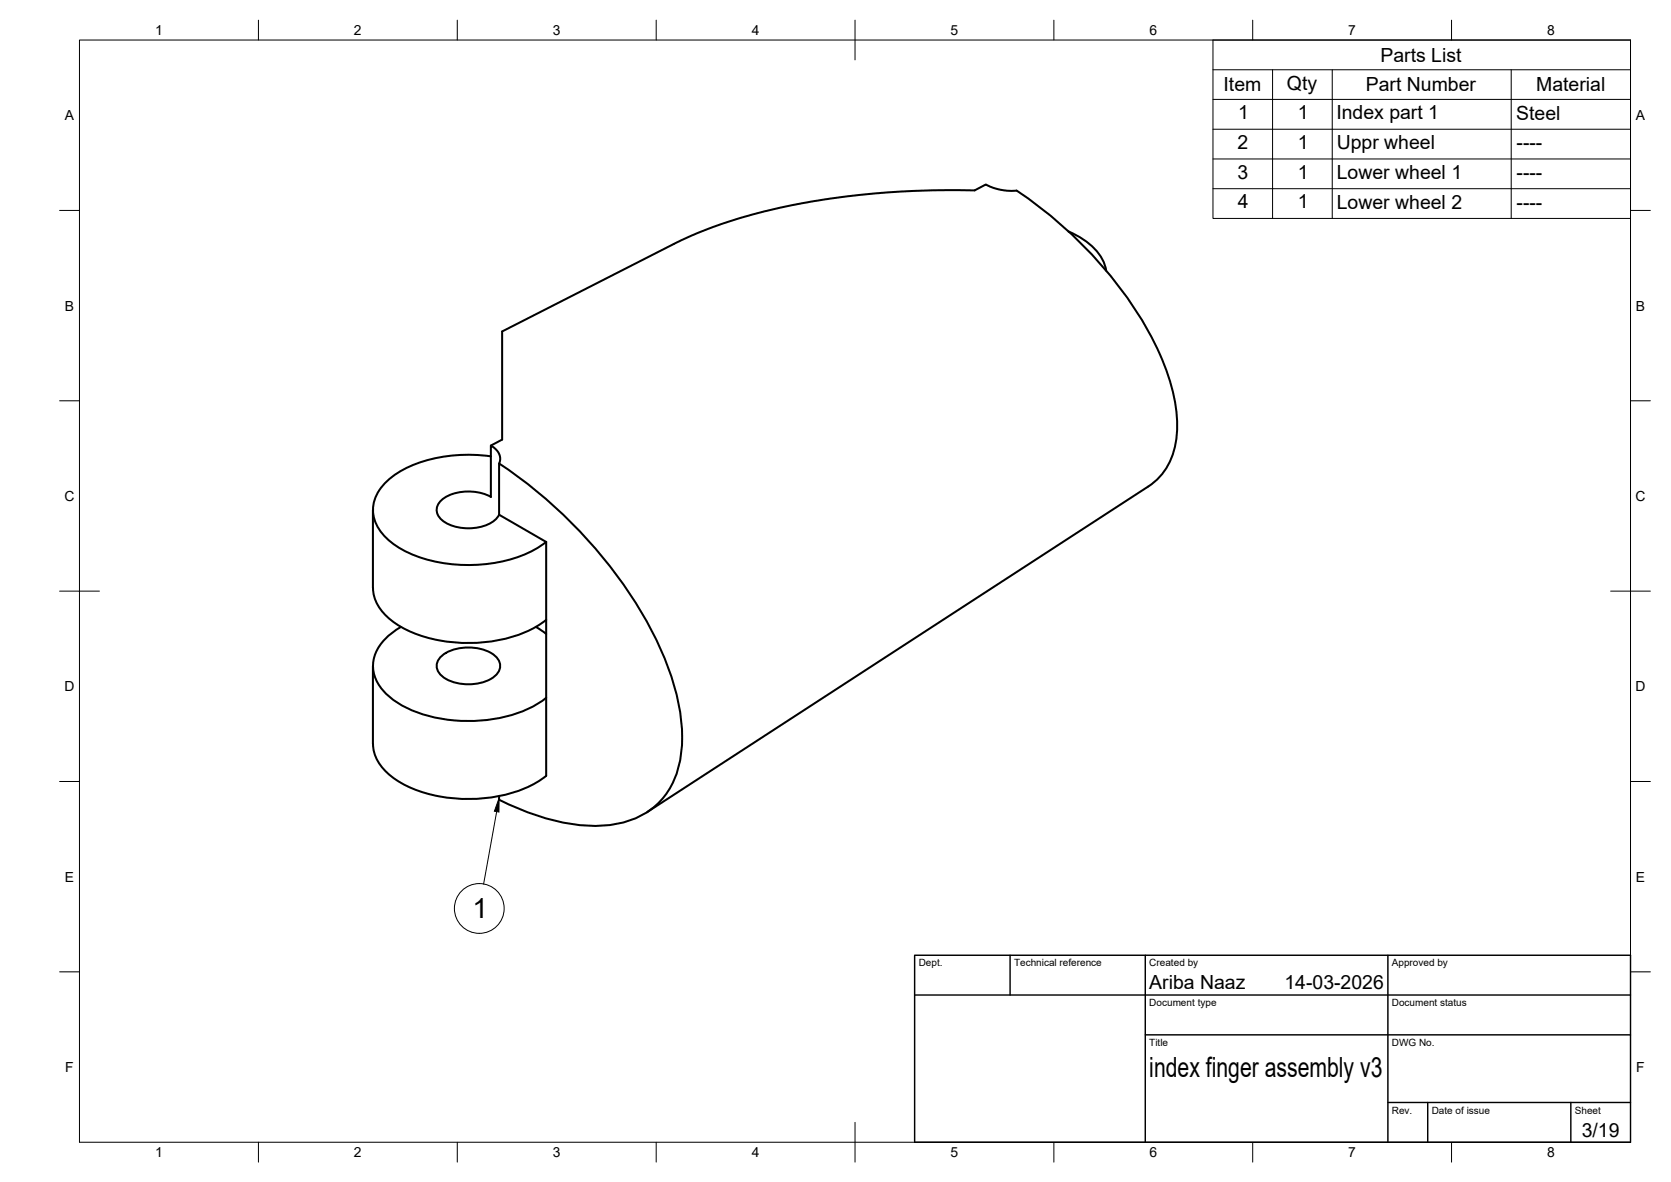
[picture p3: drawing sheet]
<svg xmlns="http://www.w3.org/2000/svg" width="420mm" height="297mm" viewBox="0 0 420 297" stroke-linecap="round" stroke-linejoin="round" font-family="sans-serif">
<!-- layer: Visible -->
<g fill="none" stroke="#000" stroke-width=".51">
<path d="M255.6 47.9h-2l-2.1-.2-1.7-.5-1.9-.8-2.8 1.4h-9.2l-9.1 .3-10.4 .9-7.7 .9-9.4 1.6-10.5 2.5-9.5 3-8.1 3.4-44.9 22.9v27.2l-2.9 1.5M255.6 47.9a104 104 0 0 1 35.1 39.1 45.4 45.4 0 0 1 5.3 21.3 16.8 16.8 0 0 1-7.3 14l-126 81.8M268.7 58.2a16 16 0 0 1 8.9 7.9l.5 1.9M123.4 114.7a35.6 35.6 0 0 0-24.1 4.6 11.3 11.3 0 0 0-5.5 8.9 11.4 11.4 0 0 0 5.8 9 35.8 35.8 0 0 0 23.7 4.4 29.2 29.2 0 0 0 14-5.4M125.5 116.5a116.2 116.2 0 0 1 39.9 45.1 57.1 57.1 0 0 1 6.1 23.7 21.8 21.8 0 0 1-7.7 18 24.7 24.7 0 0 1-17.4 4.1 58.3 58.3 0 0 1-20.9-6.4M93.8 128.2v19.5a11 11 0 0 0 5.2 8.7 34.3 34.3 0 0 0 22.1 5.1 30.5 30.5 0 0 0 16.2-5.7M123.4 124.9v-12.9l1.6 1.3 .8 1.6-.3 1.6v12.9M123.4 124.9a12.1 12.1 0 0 0-12.2 .6 3.2 3.2 0 0 0 .3 5.5 11.8 11.8 0 0 0 13.2-.5l.8-1.2M125.5 129.4l11.8 6.8v58.8a31.7 31.7 0 0 1-19.7 5.8 31.5 31.5 0 0 1-19.8-6.2 10.5 10.5 0 0 1-4-7.7v-19.5M100.8 157.5a12.9 12.9 0 0 0-6.9 8.8 10.7 10.7 0 0 0 5.3 9.8 35.1 35.1 0 0 0 23.8 4.8 28.9 28.9 0 0 0 14.3-5.5M134.7 157.5l2.6 1.8M110.6 165.3a11.2 11.2 0 0 1 11-2 5.2 5.2 0 0 1 4.2 4 4.5 4.5 0 0 1-3.3 3.8 12.2 12.2 0 0 1-11.2-1.1 3.1 3.1 0 0 1-.7-4.7z"/>
<path d="M125.5 200.1v.9"/>
</g>
<!-- layer: BORDER -->
<g fill="none" stroke="#000" stroke-width=".25">
<path d="M20 10.1h390v276.9h-390zM65 5.1v5M115 5.1v5M165 5.1v5M215 5.1v10M265 5.1v5M315 5.1v5M365 5.1v5M15 52.9h5M410 52.9h5M15 100.7h5M410 100.7h5"/>
<path d="M15 148.6h10M405 148.6h10M15 196.4h5M410 196.4h5M15 244.2h5M410 244.2h5M65 287v5M115 287v5M165 287v5M215 282.1v9.9M265 287v5M315 287v5"/>
<path d="M365 287v5"/>
</g>
<!-- layer: TITLEBLOCK -->
<path d="M230 240.1h180v46.9h-180zM230 250h180M254 240.1v9.9M288 240.1v46.9M349 240.1v46.9M288 260.1h122M349 277.1h61M359 277.1v9.9M395 277.1v9.9" fill="none" stroke="#000" stroke-width=".36"/>
<!-- layer: Parts Lists -->
<path d="M305 10.1h105v44.8h-105zM305 17.5h105M320 17.5v37.4M335 17.5v37.4M380 17.5v37.4M305 25h105M305 32.5h105M305 39.9h105M305 47.4h105" fill="none" stroke="#000" stroke-width=".25"/>
<!-- layer: Balloons -->
<circle cx="120.5" cy="228.3" r="6.3" fill="none" stroke="#000" stroke-width=".25"/>
<!-- layer: 0 -->
<path d="M125.5 200.5v3.6l-1.2-.2z" fill="#000" stroke="#000" stroke-width=".25"/>
<path d="M124.9 204l-3.3 18.2" fill="none" stroke="#000" stroke-width=".25"/>
<g font-size="7">
<text x="118.8" y="230.8">1</text>
<text x="289" y="270.6">index finger assembly v3</text>
</g>
<g font-size="4.9">
<text x="347.1" y="15.5">Parts List</text>
<text x="307.7" y="23">Item</text>
<text x="323.6" y="22.5">Qty</text>
<text x="343.4" y="23">Part Number</text>
<text x="386.3" y="23">Material</text>
<text x="311.3" y="29.9">1</text>
<text x="326.3" y="29.9">1</text>
<text x="336" y="30">Index part 1</text>
<text x="381.3" y="30">Steel</text>
<text x="311.2" y="37.4">2</text>
<text x="326.3" y="37.4">1</text>
<text x="336.1" y="37.5">Uppr wheel</text>
<text x="381.3" y="37.5">----</text>
<text x="311.1" y="44.9">3</text>
<text x="326.3" y="44.9">1</text>
<text x="336.1" y="45">Lower wheel 1</text>
<text x="381.3" y="44.9">----</text>
<text x="311.2" y="52.3">4</text>
<text x="326.3" y="52.3">1</text>
<text x="336.1" y="52.4">Lower wheel 2</text>
<text x="381.3" y="52.4">----</text>
<text x="289" y="248.5">Ariba Naaz</text>
<text x="323" y="248.5">14-03-2026</text>
<text x="397.7" y="285.7">3/19</text>
</g>
<g font-size="3.5">
<text x="39" y="8.8">1</text>
<text x="89" y="8.8">2</text>
<text x="139" y="8.8">3</text>
<text x="189" y="8.8">4</text>
<text x="239" y="8.8">5</text>
<text x="289" y="8.8">6</text>
<text x="339" y="8.8">7</text>
<text x="389" y="8.8">8</text>
<text x="16.3" y="30.2">A</text>
<text x="411.3" y="30.2">A</text>
<text x="16.3" y="78">B</text>
<text x="411.3" y="78">B</text>
<text x="16.2" y="125.9">C</text>
<text x="411.2" y="125.9">C</text>
<text x="16.2" y="173.7">D</text>
<text x="411.2" y="173.7">D</text>
<text x="16.3" y="221.6">E</text>
<text x="411.3" y="221.6">E</text>
<text x="16.4" y="269.4">F</text>
<text x="411.4" y="269.4">F</text>
<text x="39" y="290.8">1</text>
<text x="89" y="290.8">2</text>
<text x="139" y="290.8">3</text>
<text x="189" y="290.8">4</text>
<text x="239" y="290.8">5</text>
<text x="289" y="290.8">6</text>
<text x="339" y="290.8">7</text>
<text x="389" y="290.8">8</text>
</g>
<g font-size="2.5">
<text x="231" y="242.9">Dept.</text>
<text x="255" y="242.9">Technical reference</text>
<text x="289" y="242.9">Created by</text>
<text x="350" y="242.9">Approved by</text>
<text x="289" y="252.8">Document type</text>
<text x="350" y="252.8">Document status</text>
<text x="289" y="262.9">Title</text>
<text x="350" y="262.9">DWG No.</text>
<text x="350" y="279.9">Rev.</text>
<text x="360" y="279.9">Date of issue</text>
<text x="396" y="279.9">Sheet</text>
</g>
</svg>
